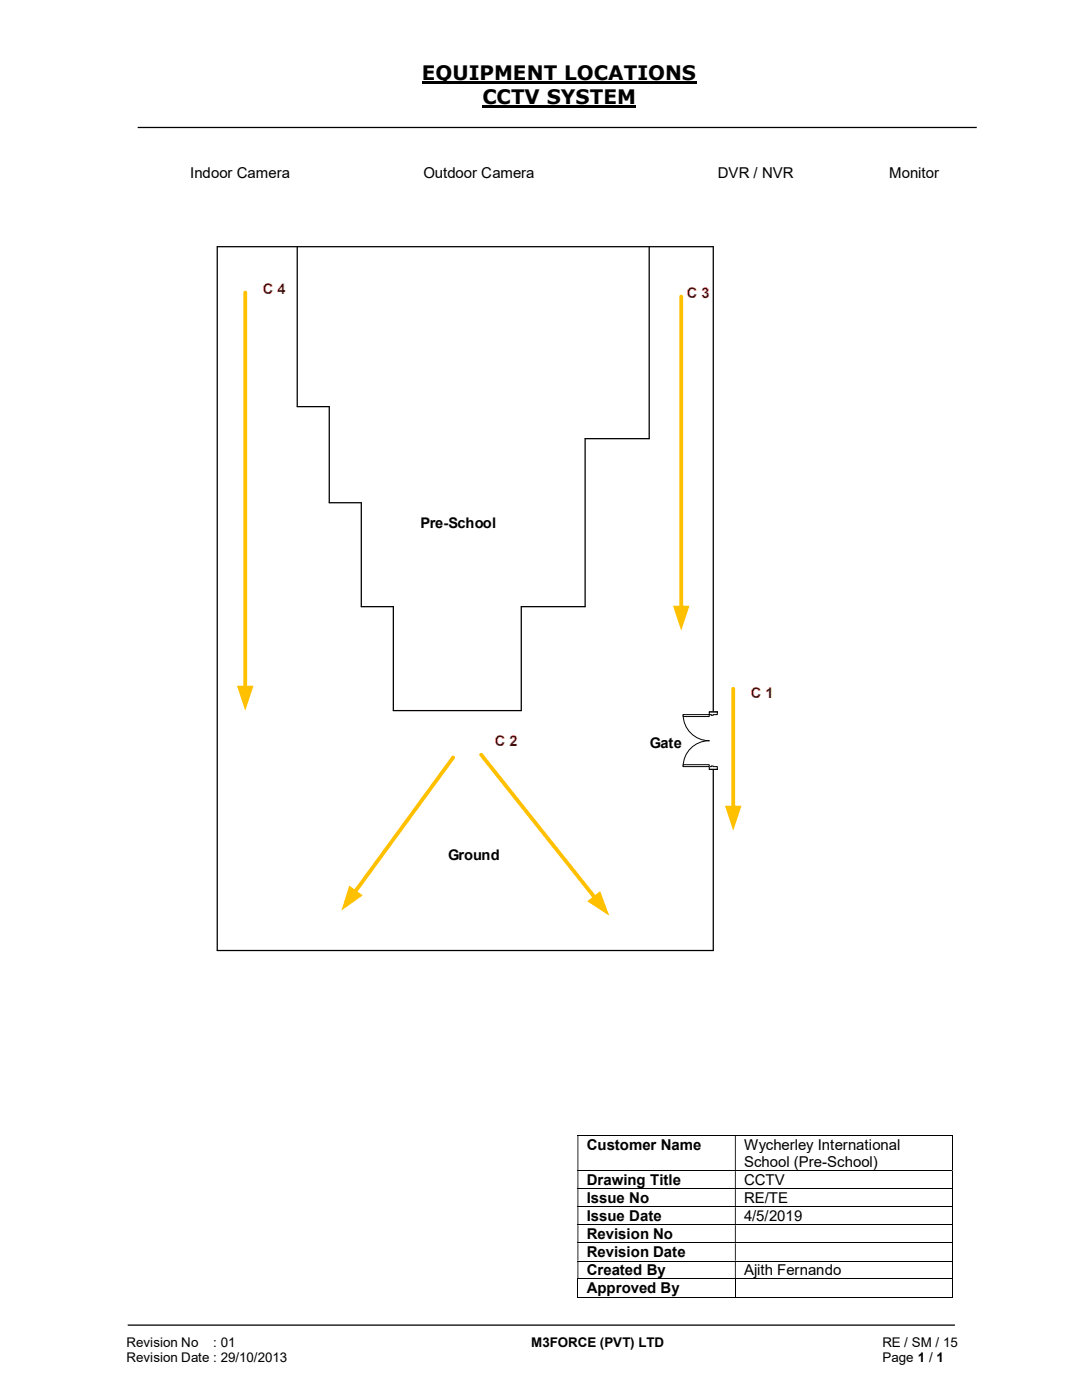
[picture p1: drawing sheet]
<svg xmlns="http://www.w3.org/2000/svg" width="216mm" height="279mm" viewBox="0 0 216 279" stroke-linecap="round" stroke-linejoin="round" font-family="sans-serif">
<path d="M84.2 16.5h54.8M96.3 21.3h30.7" fill="none" stroke="#000" stroke-width=".42"/>
<path d="M27.5 25.4h167.4M25.5 264.5h165" fill="none" stroke="#000" stroke-width=".25"/>
<g fill="#fff">
<path d="M148.5 226.7h31.2v3.4h-31.2z"/>
<path d="M148.5 230.1h26.7v3.5h-26.7z"/>
</g>
<g fill="none" stroke="#000" stroke-width=".2">
<path d="M115.2 226.6h74.7M115.2 233.6h74.7M115.2 237.2h74.7M190 226.7v6.9M190 233.7v3.5M190 237.3v3.4M115.2 240.8h74.7M115.2 244.4h74.7M115.2 248h74.7M115.2 251.7h74.7M115.2 255.2h74.7M115.2 258.9h31.4"/>
<path d="M115.3 255.3v3.7M146.7 255.3v3.7M146.8 258.9h43.1M190 240.9v3.4M190 244.5v3.4M190 248.1v3.5M190 251.8v3.4M190 255.3v3.7"/>
</g>
<g fill="#000">
<path d="M189.9 226.5h.2v.2h-.2zM115.2 226.7h.2v6.9h-.2zM146.6 226.7h.2v6.9h-.2z" fill-rule="evenodd"/>
<path d="M189.9 233.6h.2v.1h-.2zM115.2 233.7h.2v3.5h-.2zM146.6 233.7h.2v3.5h-.2z" fill-rule="evenodd"/>
<path d="M189.9 237.2h.2v.1h-.2zM115.2 237.3h.2v3.4h-.2zM146.6 237.3h.2v3.4h-.2z" fill-rule="evenodd"/>
<path d="M189.9 240.7h.2v.2h-.2zM115.2 240.9h.2v3.4h-.2zM146.6 240.9h.2v3.4h-.2z" fill-rule="evenodd"/>
<path d="M189.9 244.3h.2v.2h-.2zM115.2 244.5h.2v3.4h-.2zM146.6 244.5h.2v3.4h-.2z" fill-rule="evenodd"/>
<path d="M189.9 247.9h.2v.2h-.2zM115.2 248.1h.2v3.5h-.2zM146.6 248.1h.2v3.5h-.2z" fill-rule="evenodd"/>
<path d="M189.9 251.6h.2v.2h-.2zM115.2 251.8h.2v3.4h-.2zM146.6 251.8h.2v3.4h-.2z" fill-rule="evenodd"/>
</g>
<path d="M189.9 255.2h.2v.1h-.2zM189.9 258.8h.2v.2h-.2z" fill="#000"/>
<path d="M43.3 49.2h99v140.5h-99zM59.3 49.2v32h6.4v19.1h6.4v20.8h6.4v20.7h25.5v-20.7h12.8v-33.6h12.7v-38.2" fill="none" stroke="#000" stroke-width=".25"/>
<path d="M135.9 59.2v62.1" fill="none" stroke="#ffc000" stroke-width=".76"/>
<path d="M134.3 120.9h3.3l-1.7 5z" fill="#ffc000"/>
<path d="M48.9 58.4v78.8" fill="none" stroke="#ffc000" stroke-width=".76"/>
<path d="M47.3 136.9h3.3l-1.7 4.9z" fill="#ffc000"/>
<path d="M146.3 137.5v23.7" fill="none" stroke="#ffc000" stroke-width=".76"/>
<path d="M144.7 160.8h3.3l-1.7 5z" fill="#ffc000"/>
<path d="M90.4 151.2l-19.6 26.9" fill="none" stroke="#ffc000" stroke-width=".76"/>
<path d="M69.7 176.7l2.7 2-4.3 3z" fill="#ffc000"/>
<path d="M141.5 142.1h1.7v11.4h-1.7z" fill-rule="evenodd" fill="#fff"/>
<path d="M141.5 142.1h1.7v11.4h-1.7z" fill="none" stroke="#fff" stroke-width=".2"/>
<path d="M141.5 142.1v.5h1.6v-.5zM141.5 153h1.6v.5h-1.6z" fill-rule="evenodd" fill="#fff"/>
<path d="M141.9 142.6h-.4v-.5h1.6v.5h-.8M141.9 153h-.4v.5h1.6v-.5h-.8" fill="none" stroke="#000" stroke-width=".2"/>
<path d="M141.9 142.6v.1h.4v-.1zM141.9 152.9h.4v.1h-.4z" fill-rule="evenodd" fill="#fff"/>
<path d="M136.3 142.6a5.2 5.2 0 0 0 5.2 5.2 5.2 5.2 0 0 0-5.2 5.2M141.5 142.1h1.6M141.5 153.5h1.6M141.9 142.6v.1h.4v-.1M141.9 153v-.1h.4v.1" fill="none" stroke="#000" stroke-width=".2"/>
<path d="M136.3 152.6h5.2v.4h-5.2z" fill="#fff"/>
<path d="M136.3 152.6h5.2v.4h-5.2z" fill="none" stroke="#000" stroke-width=".2"/>
<path d="M136.3 142.6h5.2v.4h-5.2z" fill="#fff"/>
<path d="M136.3 142.6h5.2v.4h-5.2z" fill="none" stroke="#000" stroke-width=".2"/>
<path d="M96 150.6l22.7 28.6" fill="none" stroke="#ffc000" stroke-width=".76"/>
<path d="M117.2 179.9l2.6-2.1 1.8 5z" fill="#ffc000"/>
<g font-size="4">
<text x="84.2" y="16">EQUIPMENT LOCATIONS</text>
<text x="96.3" y="20.8">CCTV SYSTEM</text>
</g>
<g font-size="3">
<text x="38" y="35.5">Indoor Camera</text>
<text x="84.5" y="35.5">Outdoor Camera</text>
<text x="143.3" y="35.5">DVR / NVR</text>
<text x="177.4" y="35.5">Monitor</text>
<text x="117.1" y="229.4">Customer Name</text>
<text x="148.5" y="229.4">Wycherley International</text>
<text x="148.5" y="232.9">School (Pre-School)</text>
<text x="117.1" y="236.5">Drawing Title</text>
<text x="148.5" y="236.5">CCTV</text>
<text x="117.1" y="240.1">Issue No</text>
<text x="117.1" y="243.7">Issue Date</text>
<text x="148.5" y="240.1">RE/TE</text>
<text x="148.5" y="243.7">4/5/2019</text>
<text x="117.1" y="247.3">Revision No</text>
<text x="117.1" y="250.9">Revision Date</text>
<text x="117.1" y="254.6">Created By</text>
<text x="148.5" y="254.6">Ajith Fernando</text>
<text x="117.1" y="258.1">Approved By</text>
</g>
<g font-size="2.9" fill="#c00000">
<text x="52.5" y="58.6">C 4</text>
<text x="137" y="59.4">C 3</text>
<text x="149.8" y="139.3">C 1</text>
<text x="98.7" y="148.8">C 2</text>
</g>
<g font-size="2.9">
<text x="83.9" y="105.3">Pre-School</text>
<text x="129.7" y="149.2">Gate</text>
<text x="89.4" y="171.6">Ground</text>
</g>
<g font-size="2.7">
<text x="25.2" y="268.8">Revision No</text>
<text x="42.6" y="268.8">: 01</text>
<text x="106" y="268.8">M3FORCE (PVT) LTD</text>
<text x="176.1" y="268.8">RE / SM / 15</text>
<text x="25.2" y="271.8">Revision Date : 29/10/2013</text>
<text x="176.1" y="271.8">Page 1 / 1</text>
</g>
</svg>
